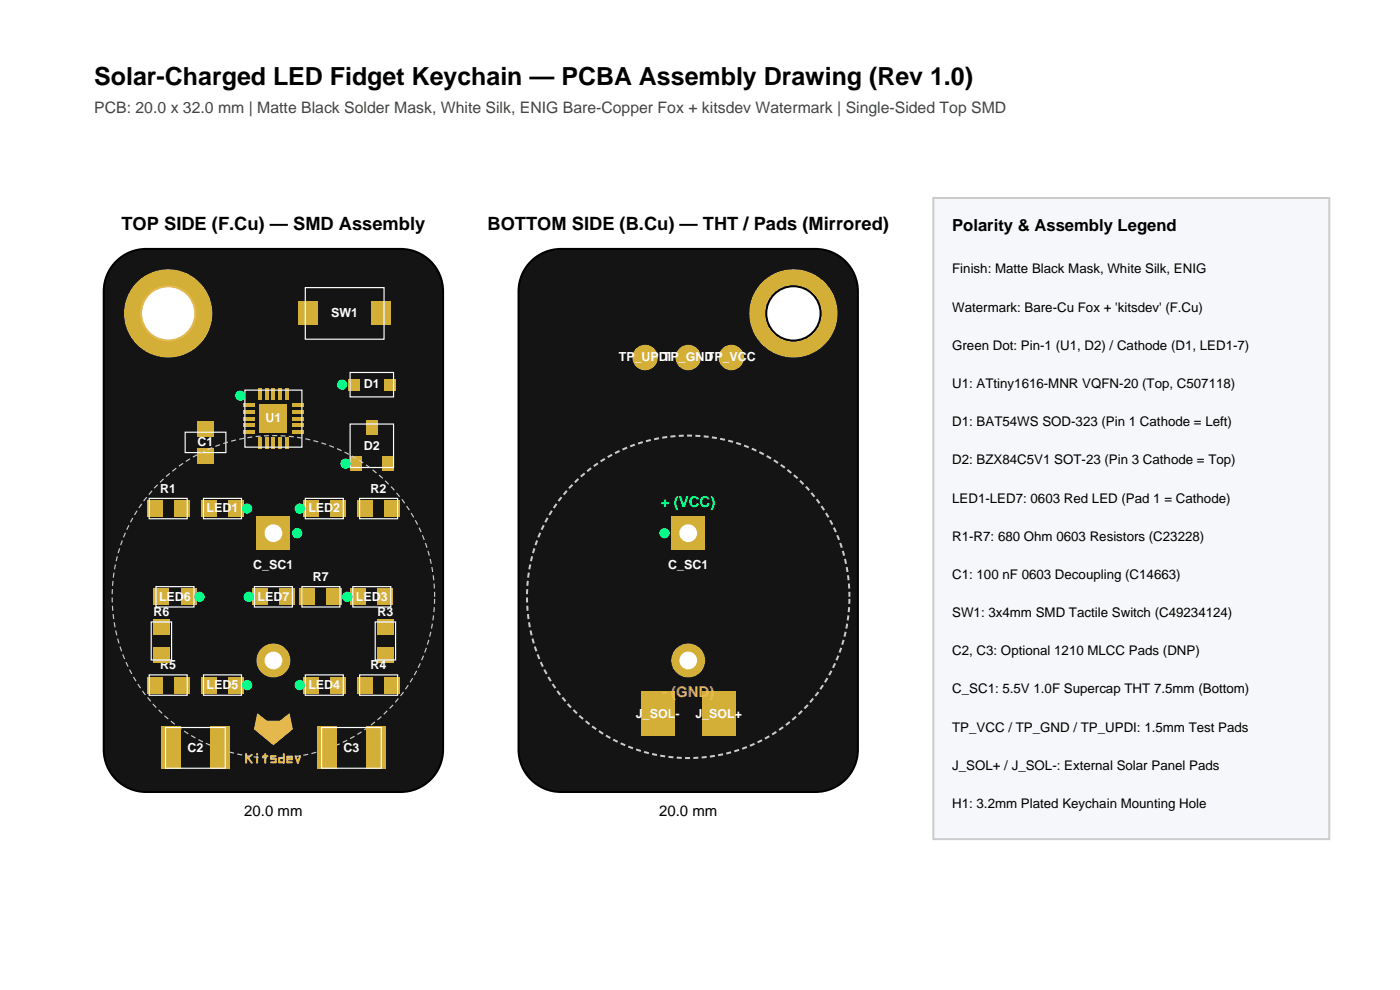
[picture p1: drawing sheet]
<svg xmlns="http://www.w3.org/2000/svg" width="297mm" height="210mm" viewBox="0 0 297 210" stroke-linecap="round" stroke-linejoin="round" font-family="sans-serif">
<path d="M24.6 55.4a9 9 0 0 1 6.4-2.6h54a9 9 0 0 1 9 9v97.2a9 9 0 0 1-9 9h-54a9 9 0 0 1-9-9v-97.2a9 9 0 0 1 2.6-6.4z" fill-rule="evenodd" fill="#141414" stroke="#000" stroke-width=".42"/>
<path d="M54.6 151.3l2 1.6h2.8l2-1.6 .7 3.4-4.1 3.4-4.1-3.4z" fill-rule="evenodd" fill="#e6b84c"/>
<path d="M52.2 159.9v1.9M54.5 159.9v.2M56.3 159.9v1.9M60.2 159.9v1.9M52.6 160.7l.8 1.1M53.4 160.1l-1.2 .9M54.5 160.5v1.3M55.8 160.4h1M58.5 160.4h-1v.6h1v.7h-1M60.2 160.8h-1v.9h1M61 161.1h.9v-.6h-.9v1.2h.9M62.7 160.4l.5 1.4 .5-1.4" fill="none" stroke="#e6b84c" stroke-width=".43"/>
<circle cx="35.7" cy="66.5" r="9.4" fill="#d4af37"/>
<circle cx="35.7" cy="66.5" r="5.8" fill="#fff" stroke="#e6b84c" stroke-width=".43"/>
<g fill="#d4af37">
<path d="M51.5 85.5h2.5v.8h-2.5z" fill-rule="evenodd"/>
<path d="M51.5 87h2.5v.8h-2.5z" fill-rule="evenodd"/>
<path d="M51.5 88.4h2.5v.8h-2.5z" fill-rule="evenodd"/>
<path d="M51.5 89.8h2.5v.8h-2.5z" fill-rule="evenodd"/>
<path d="M51.5 91.3h2.5v.8h-2.5z" fill-rule="evenodd"/>
<path d="M54.7 92.8h.8v2.5h-.8z" fill-rule="evenodd"/>
<path d="M56.2 92.8h.8v2.5h-.8z" fill-rule="evenodd"/>
<path d="M57.6 92.8h.8v2.5h-.8z" fill-rule="evenodd"/>
<path d="M59 92.8h.8v2.5h-.8z" fill-rule="evenodd"/>
<path d="M60.5 92.8h.8v2.5h-.8z" fill-rule="evenodd"/>
<path d="M62 91.3h2.5v.8h-2.5z" fill-rule="evenodd"/>
<path d="M62 89.8h2.5v.8h-2.5z" fill-rule="evenodd"/>
<path d="M62 88.4h2.5v.8h-2.5z" fill-rule="evenodd"/>
<path d="M62 87h2.5v.8h-2.5z" fill-rule="evenodd"/>
<path d="M62 85.5h2.5v.8h-2.5z" fill-rule="evenodd"/>
<path d="M60.5 82.3h.8v2.5h-.8z" fill-rule="evenodd"/>
<path d="M59 82.3h.8v2.5h-.8z" fill-rule="evenodd"/>
<path d="M57.6 82.3h.8v2.5h-.8z" fill-rule="evenodd"/>
<path d="M56.2 82.3h.8v2.5h-.8z" fill-rule="evenodd"/>
<path d="M54.7 82.3h.8v2.5h-.8z" fill-rule="evenodd"/>
<path d="M55 85.8h6v6h-6z" fill-rule="evenodd"/>
</g>
<path d="M52 82.8h12v12h-12z" fill="none" stroke="#fff" stroke-width=".25"/>
<circle cx="51" cy="83.9" r="1.1" fill="#0f8"/>
<g fill="#d4af37">
<path d="M41.9 95.1h3.4v3.2h-3.4z" fill-rule="evenodd"/>
<path d="M41.9 89.3h3.4v3.3h-3.4z" fill-rule="evenodd"/>
</g>
<path d="M39.3 91.7h8.6v4.3h-8.6z" fill="none" stroke="#fff" stroke-width=".25"/>
<g fill="#d4af37">
<path d="M73.8 80.4h2.6v2.4h-2.6z" fill-rule="evenodd"/>
<path d="M81.4 80.4h2.5v2.4h-2.5z" fill-rule="evenodd"/>
</g>
<path d="M74.3 79h9.2v5.2h-9.2z" fill="none" stroke="#fff" stroke-width=".25"/>
<circle cx="72.6" cy="81.6" r="1.1" fill="#0f8"/>
<g fill="#d4af37">
<path d="M74.3 96.8h2.3v3.1h-2.3z" fill-rule="evenodd"/>
<path d="M81.1 96.8h2.4v3.1h-2.4z" fill-rule="evenodd"/>
<path d="M77.7 89.3h2.3v3h-2.3z" fill-rule="evenodd"/>
</g>
<path d="M74.3 90h9.2v9.2h-9.2z" fill="none" stroke="#fff" stroke-width=".25"/>
<circle cx="73.3" cy="98.3" r="1.1" fill="#0f8"/>
<g fill="#d4af37">
<path d="M63.3 64h4.1v5h-4.1z" fill-rule="evenodd"/>
<path d="M78.8 64h4.1v5h-4.1z" fill-rule="evenodd"/>
</g>
<path d="M64.8 61h16.7v11h-16.7z" fill="none" stroke="#fff" stroke-width=".25"/>
<g fill="#d4af37">
<path d="M48.5 106.2h3.2v3.4h-3.2z" fill-rule="evenodd"/>
<path d="M42.7 106.2h3.2v3.4h-3.2z" fill-rule="evenodd"/>
</g>
<path d="M43.2 105.7h8v4.3h-8z" fill="none" stroke="#fff" stroke-width=".25"/>
<circle cx="52.4" cy="107.9" r="1.1" fill="#0f8"/>
<g fill="#d4af37">
<path d="M64.3 106.2h3.2v3.4h-3.2z" fill-rule="evenodd"/>
<path d="M70.1 106.2h3.2v3.4h-3.2z" fill-rule="evenodd"/>
</g>
<path d="M64.8 105.7h8v4.3h-8z" fill="none" stroke="#fff" stroke-width=".25"/>
<circle cx="63.6" cy="107.9" r="1.1" fill="#0f8"/>
<g fill="#d4af37">
<path d="M74.4 124.9h3.2v3.4h-3.2z" fill-rule="evenodd"/>
<path d="M80.1 124.9h3.3v3.4h-3.3z" fill-rule="evenodd"/>
</g>
<path d="M74.8 124.4h8.1v4.4h-8.1z" fill="none" stroke="#fff" stroke-width=".25"/>
<circle cx="73.7" cy="126.6" r="1.1" fill="#0f8"/>
<g fill="#d4af37">
<path d="M64.3 143.6h3.2v3.4h-3.2z" fill-rule="evenodd"/>
<path d="M70.1 143.6h3.2v3.4h-3.2z" fill-rule="evenodd"/>
</g>
<path d="M64.8 143.2h8v4.3h-8z" fill="none" stroke="#fff" stroke-width=".25"/>
<circle cx="63.6" cy="145.3" r="1.1" fill="#0f8"/>
<g fill="#d4af37">
<path d="M48.5 143.6h3.2v3.4h-3.2z" fill-rule="evenodd"/>
<path d="M42.7 143.6h3.2v3.4h-3.2z" fill-rule="evenodd"/>
</g>
<path d="M43.2 143.2h8v4.3h-8z" fill="none" stroke="#fff" stroke-width=".25"/>
<circle cx="52.4" cy="145.3" r="1.1" fill="#0f8"/>
<g fill="#d4af37">
<path d="M38.4 124.9h3.2v3.4h-3.2z" fill-rule="evenodd"/>
<path d="M32.6 124.9h3.3v3.4h-3.3z" fill-rule="evenodd"/>
</g>
<path d="M33.1 124.4h8.1v4.4h-8.1z" fill="none" stroke="#fff" stroke-width=".25"/>
<circle cx="42.3" cy="126.6" r="1.1" fill="#0f8"/>
<g fill="#d4af37">
<path d="M53.5 124.9h3.2v3.4h-3.2z" fill-rule="evenodd"/>
<path d="M59.3 124.9h3.2v3.4h-3.2z" fill-rule="evenodd"/>
</g>
<path d="M54 124.4h8v4.4h-8z" fill="none" stroke="#fff" stroke-width=".25"/>
<circle cx="52.8" cy="126.6" r="1.1" fill="#0f8"/>
<g fill="#d4af37">
<path d="M31.2 106.2h3.2v3.4h-3.2z" fill-rule="evenodd"/>
<path d="M36.9 106.2h3.3v3.4h-3.3z" fill-rule="evenodd"/>
</g>
<path d="M31.6 105.7h8.1v4.3h-8.1z" fill="none" stroke="#fff" stroke-width=".25"/>
<g fill="#d4af37">
<path d="M81.6 106.2h3.2v3.4h-3.2z" fill-rule="evenodd"/>
<path d="M75.8 106.2h3.3v3.4h-3.3z" fill-rule="evenodd"/>
</g>
<path d="M76.3 105.7h8.1v4.3h-8.1z" fill="none" stroke="#fff" stroke-width=".25"/>
<g fill="#d4af37">
<path d="M80.1 137.2h3.4v3.3h-3.4z" fill-rule="evenodd"/>
<path d="M80.1 131.5h3.4v3.2h-3.4z" fill-rule="evenodd"/>
</g>
<path d="M79.6 131.9h4.3v8.1h-4.3z" fill="none" stroke="#fff" stroke-width=".25"/>
<g fill="#d4af37">
<path d="M81.6 143.6h3.2v3.4h-3.2z" fill-rule="evenodd"/>
<path d="M75.8 143.6h3.3v3.4h-3.3z" fill-rule="evenodd"/>
</g>
<path d="M76.3 143.2h8.1v4.3h-8.1z" fill="none" stroke="#fff" stroke-width=".25"/>
<g fill="#d4af37">
<path d="M31.2 143.6h3.2v3.4h-3.2z" fill-rule="evenodd"/>
<path d="M36.9 143.6h3.3v3.4h-3.3z" fill-rule="evenodd"/>
</g>
<path d="M31.6 143.2h8.1v4.3h-8.1z" fill="none" stroke="#fff" stroke-width=".25"/>
<g fill="#d4af37">
<path d="M32.5 137.2h3.4v3.3h-3.4z" fill-rule="evenodd"/>
<path d="M32.5 131.5h3.4v3.2h-3.4z" fill-rule="evenodd"/>
</g>
<path d="M32.1 131.9h4.3v8.1h-4.3z" fill="none" stroke="#fff" stroke-width=".25"/>
<g fill="#d4af37">
<path d="M69.3 124.9h3.3v3.4h-3.3z" fill-rule="evenodd"/>
<path d="M63.6 124.9h3.2v3.4h-3.2z" fill-rule="evenodd"/>
</g>
<path d="M64 124.4h8.1v4.4h-8.1z" fill="none" stroke="#fff" stroke-width=".25"/>
<path d="M54.4 109.5h7.2v7.2h-7.2z" fill-rule="evenodd" fill="#d4af37"/>
<circle cx="58" cy="113.1" r="1.89" fill="#fff"/>
<circle cx="58" cy="140.1" r="3.6" fill="#d4af37"/>
<circle cx="58" cy="140.1" r="1.89" fill="#fff"/>
<path d="M92.2 126.6a34.2 34.2 0 0 0-50.6-30 34.2 34.2 0 0 0-2 58.8 34.2 34.2 0 0 0 52.5-26.5l.1-2.3" fill="none" stroke="#ccc" stroke-width=".25" stroke-dasharray="1.1 .7" stroke-linecap="butt"/>
<circle cx="63" cy="113.1" r="1.1" fill="#0f8"/>
<g fill="#d4af37">
<path d="M34.1 154.1h4.2v9h-4.2z" fill-rule="evenodd"/>
<path d="M44.6 154.1h4.1v9h-4.1z" fill-rule="evenodd"/>
</g>
<path d="M35.1 154.3h12.7v8.7h-12.7z" fill="none" stroke="#fff" stroke-width=".25"/>
<g fill="#d4af37">
<path d="M67.3 154.1h4.1v9h-4.1z" fill-rule="evenodd"/>
<path d="M77.7 154.1h4.1v9h-4.1z" fill-rule="evenodd"/>
</g>
<path d="M68.2 154.3h12.7v8.7h-12.7z" fill="none" stroke="#fff" stroke-width=".25"/>
<path d="M112.6 55.4a9 9 0 0 1 6.4-2.6h54a9 9 0 0 1 9 9v97.2a9 9 0 0 1-9 9h-54a9 9 0 0 1-9-9v-97.2a9 9 0 0 1 2.6-6.4z" fill-rule="evenodd" fill="#141414" stroke="#000" stroke-width=".42"/>
<circle cx="168.3" cy="66.5" r="9.4" fill="#d4af37"/>
<circle cx="168.3" cy="66.5" r="5.8" fill="#fff" stroke="#000" stroke-width=".42"/>
<path d="M142.4 109.5h7.2v7.2h-7.2z" fill-rule="evenodd" fill="#d4af37"/>
<circle cx="146" cy="113.1" r="1.89" fill="#fff"/>
<circle cx="146" cy="140.1" r="3.6" fill="#d4af37"/>
<circle cx="146" cy="140.1" r="1.89" fill="#fff"/>
<path d="M180.2 126.6a34.2 34.2 0 0 0-50.6-30 34.2 34.2 0 0 0-2 58.8 34.2 34.2 0 0 0 52.5-26.5l.1-2.3" fill="none" stroke="#ccc" stroke-width=".42" stroke-dasharray="1.1 .7" stroke-linecap="butt"/>
<circle cx="141" cy="113.1" r="1.1" fill="#0f8"/>
<g fill="#d4af37">
<path d="M148.9 146.8h7.2v9.3h-7.2z" fill-rule="evenodd"/>
<path d="M135.9 146.8h7.2v9.3h-7.2z" fill-rule="evenodd"/>
<circle cx="155.1" cy="75.8" r="2.7"/>
<circle cx="146" cy="75.8" r="2.7"/>
<circle cx="136.9" cy="75.8" r="2.7"/>
</g>
<path d="M198 42h84v136h-84z" fill-rule="evenodd" fill="#f5f7fa" stroke="#ccc" stroke-width=".42"/>
<text font-size="5.3" x="20" y="18">Solar-Charged LED Fidget Keychain — PCBA Assembly Drawing (Rev 1.0)</text>
<g font-size="3.9">
<text x="25.8" y="48.8">TOP SIDE (F.Cu) — SMD Assembly</text>
<text x="103.4" y="48.8">BOTTOM SIDE (B.Cu) — THT / Pads (Mirrored)</text>
</g>
<text font-size="3.5" x="202" y="49">Polarity &amp; Assembly Legend</text>
<text font-size="3.4" fill="#444" x="20" y="24">PCB: 20.0 x 32.0 mm | Matte Black Solder Mask, White Silk, ENIG Bare-Copper Fox + kitsdev Watermark | Single-Sided Top SMD</text>
<text font-size="3.2" fill="#0f8" x="140.2" y="107.5">+ (VCC)</text>
<text font-size="3.2" fill="#f77" x="140.4" y="147.8">- (GND)</text>
<g font-size="3.2">
<text x="51.8" y="173">20.0 mm</text>
<text x="139.8" y="173">20.0 mm</text>
</g>
<g font-size="2.8">
<text x="202" y="58">Finish: Matte Black Mask, White Silk, ENIG</text>
<text x="202" y="66.1">Watermark: Bare-Cu Fox + 'kitsdev' (F.Cu)</text>
<text x="202" y="74.2">Green Dot: Pin-1 (U1, D2) / Cathode (D1, LED1-7)</text>
<text x="202" y="82.3">U1: ATtiny1616-MNR VQFN-20 (Top, C507118)</text>
<text x="202" y="90.4">D1: BAT54WS SOD-323 (Pin 1 Cathode = Left)</text>
<text x="202" y="98.5">D2: BZX84C5V1 SOT-23 (Pin 3 Cathode = Top)</text>
<text x="202" y="106.6">LED1-LED7: 0603 Red LED (Pad 1 = Cathode)</text>
<text x="202" y="114.7">R1-R7: 680 Ohm 0603 Resistors (C23228)</text>
<text x="202" y="122.8">C1: 100 nF 0603 Decoupling (C14663)</text>
<text x="202" y="130.9">SW1: 3x4mm SMD Tactile Switch (C49234124)</text>
<text x="202" y="139">C2, C3: Optional 1210 MLCC Pads (DNP)</text>
<text x="202" y="147.1">C_SC1: 5.5V 1.0F Supercap THT 7.5mm (Bottom)</text>
<text x="202" y="155.2">TP_VCC / TP_GND / TP_UPDI: 1.5mm Test Pads</text>
<text x="202" y="163.3">J_SOL+ / J_SOL-: External Solar Panel Pads</text>
<text x="202" y="171.4">H1: 3.2mm Plated Keychain Mounting Hole</text>
</g>
<g font-size="2.6" fill="#fff">
<text x="70.3" y="67.3">SW1</text>
<text x="131.3" y="76.6">TP_UPDI</text>
<text x="140.6" y="76.6">TP_GND</text>
<text x="149.9" y="76.6">TP_VCC</text>
<text x="77.2" y="82.4">D1</text>
<text x="56.3" y="89.6">U1</text>
<text x="41.9" y="94.6">C1</text>
<text x="77.2" y="95.4">D2</text>
<text x="34" y="104.5">R1</text>
<text x="78.6" y="104.5">R2</text>
<text x="43.8" y="108.7">LED1</text>
<text x="65.4" y="108.7">LED2</text>
<text x="53.7" y="120.6">C_SC1</text>
<text x="66.4" y="123.2">R7</text>
<text x="141.7" y="120.6">C_SC1</text>
<text x="32.5" y="130.7">R6</text>
<text x="33.7" y="127.4">LED6</text>
<text x="54.6" y="127.4">LED7</text>
<text x="75.5" y="127.4">LED3</text>
<text x="80.1" y="130.7">R3</text>
<text x="34" y="142">R5</text>
<text x="78.6" y="142">R4</text>
<text x="43.8" y="146.1">LED5</text>
<text x="65.4" y="146.1">LED4</text>
<text x="134.9" y="152.2">J_SOL-</text>
<text x="147.5" y="152.2">J_SOL+</text>
<text x="39.7" y="159.4">C2</text>
<text x="72.9" y="159.4">C3</text>
</g>
</svg>
